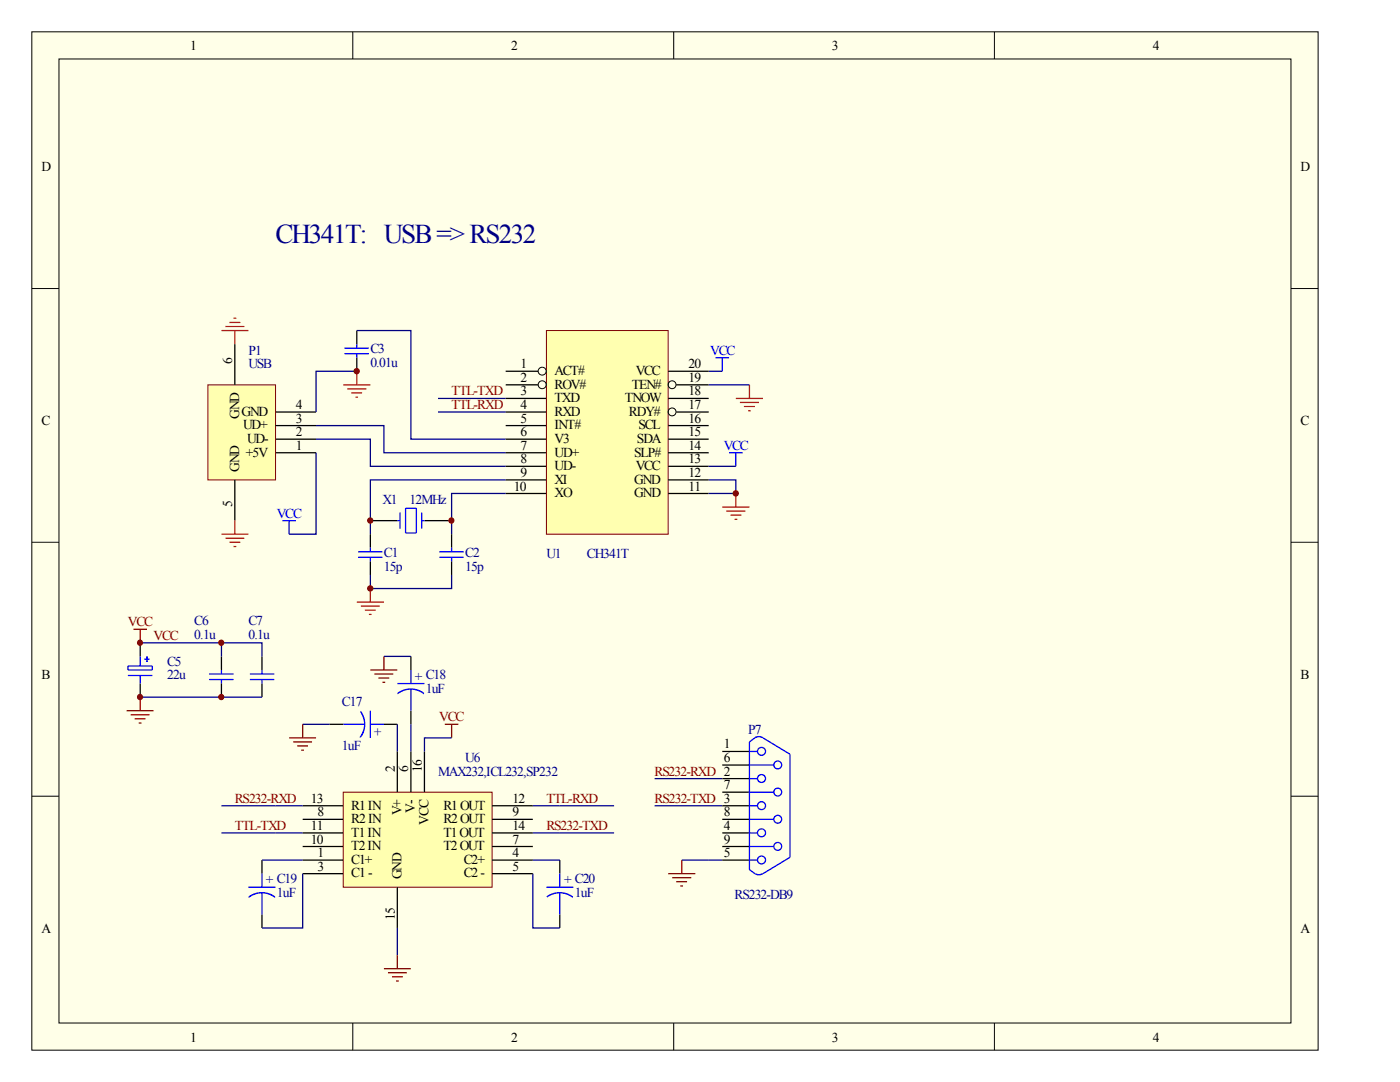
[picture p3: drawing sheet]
<svg xmlns="http://www.w3.org/2000/svg" width="279mm" height="216mm" viewBox="0 0 279 216" stroke-linecap="round" stroke-linejoin="round" font-family="sans-serif">
<path d="M6.3 6.3h256.8v203.2h-256.8z" fill="#ffffe8"/>
<g fill="none" stroke="#000" stroke-width=".2">
<path d="M6.3 6.3h256.8v203.2h-256.8zM11.8 11.8h245.8v192.3h-245.8zM70.4 6.3v5.5M134.5 6.3v5.5M198.5 6.3v5.5M6.3 57.6h5.5M257.6 57.6h5.5M6.3 108.2h5.5M257.6 108.2h5.5M6.3 158.9h5.5M257.6 158.9h5.5M70.4 204.1v5.4"/>
<path d="M134.5 204.1v5.4M198.5 204.1v5.4"/>
</g>
<g fill="none" stroke="#00f" stroke-width=".25">
<path d="M25.5 132.9h4.9v.8h-4.9zM25.5 134.8h4.9M28 131v1.9M28 134.8v1.6M28.8 131.5h1M29.3 131v1.1M41.7 135.6h4.9M41.7 134.5h4.9M44.2 133.7v.8M44.2 135.6v.8M149.6 158.1h4.8M149.6 155.4h1.6"/>
<path d="M149.6 152.7h4.8M149.6 149.9h1.6M152.2 147.2l-.5-.2h-.7l-1.4 1v25.5l1.1 .8M152.3 147.2l5.3 3.3v20.6l-5.3 3.2M149.6 171.6h1.6M149.6 168.9h4.8M149.6 166.2h1.6M149.6 163.5h4.8M149.6 160.8h1.6M152.2 174.3l-.5 .2-1-.2"/>
<circle cx="152" cy="155.3" r=".8"/>
<circle cx="152" cy="149.9" r=".8"/>
<circle cx="155.2" cy="152.6" r=".78"/>
<circle cx="155.2" cy="158.1" r=".78"/>
<circle cx="152" cy="166.2" r=".8"/>
<circle cx="152" cy="160.8" r=".8"/>
<circle cx="152" cy="171.6" r=".8"/>
<circle cx="155.2" cy="168.9" r=".78"/>
<circle cx="155.2" cy="163.5" r=".78"/>
</g>
<g fill="none" stroke="#000" stroke-width=".25">
<path d="M28 128.3v2.7M28 136.4v2.7M44.2 131v2.7M44.2 136.4v2.7M144.1 149.9h5.5M144.1 152.7h5.5M144.1 155.4h5.5M144.1 158.1h5.5M144.1 160.8h5.5M144.1 163.5h5.5M144.1 166.2h5.5M144.1 168.9h5.5"/>
<path d="M144.1 171.6h5.5"/>
</g>
<path d="M26.6 125.6h2.7M28 125.6v2.7M28 139.1v2.7M25.3 141.8h5.3M26.1 142.6h3.7M26.9 143.4h2.1M27.7 144.3h.5M133.3 174.3h5.5M134.2 175.1h3.8M135 175.9h2.1M135.8 176.8h.5M136.1 171.6v2.7" fill="none" stroke="#800000" stroke-width=".25"/>
<path d="M130.6 155.4h13.5M130.6 160.8h13.5M136.1 171.6h8" fill="none" stroke="#000080" stroke-width=".25"/>
<path d="M68.5 158.1h29.7v18.9h-29.7z" fill="#ffffb0" stroke="#800000" stroke-width=".2"/>
<g fill="none" stroke="#000" stroke-width=".25">
<path d="M52.3 131v2.7M52.3 136.4v2.7M82 131v2.7M65.8 144.5h2.7M76.6 144.5h2.7M79.3 149.9v8.2M82 141.8v2.7M82 149.9v8.2M84.7 149.9v8.2M52.3 171.6v2.7M60.4 160.8h8.1M60.4 163.5h8.1"/>
<path d="M60.4 166.2h8.1M60.4 168.9h8.1M60.4 171.6h8.1M60.4 174.3h8.1M79.3 177v8.2M98.2 160.8h8.1M98.2 163.5h8.1M98.2 166.2h8.1M98.2 168.9h8.1M98.2 171.6h8.1M98.2 174.3h8.1M111.7 171.6v2.7"/>
<path d="M52.3 182.5v2.7M111.7 182.5v2.7"/>
</g>
<g fill="none" stroke="#000080" stroke-width=".25">
<path d="M76.6 131h5.4M60.4 144.5h5.4M79.3 144.5v5.4M82 144.5v5.4M90.1 147.2h-5.4v2.7M44.2 166.2h16.2M44.2 160.8h16.2M52.3 171.6h8.1M60.4 174.3v10.9h-8.1M106.3 174.3v10.9h5.4M106.3 166.2h16.3M106.3 160.8h16.3"/>
<path d="M106.3 171.6h5.4M79.3 185.2v5.4"/>
</g>
<g fill="none" stroke="#00f" stroke-width=".25">
<path d="M49.9 135.6h4.8M49.9 134.5h4.8M52.3 133.7v.8M52.3 135.6v.8M79.3 136.4h5.4M82 137.5l1.6 .3 1 .6M82 137.5l-1.5 .3-1.2 .6M82 133.7v2.7M82 137.5v4.3M68.5 144.5h4.3M71.9 141.9l.7 1.5 .2 1.1M72.8 144.5l-.3 1.6-.6 1.1"/>
<path d="M73.9 144.5h2.7M73.9 141.8v5.4M49.6 177h5.4M52.3 178.1l1.6 .3 1 .6M52.3 178.1l-1.4 .3-1.3 .6M52.3 174.3v2.7M52.3 178.1v4.4M109.1 177h5.3M111.7 178.1l1.6 .3 1 .6M111.7 178.1l-1.1 .2-1.5 .7M111.7 174.3v2.7M111.7 178.1v4.4"/>
</g>
<g fill="none" stroke="#800000" stroke-width=".25">
<path d="M73.9 133.7h5.4M74.7 134.5h3.8M75.5 135.3h2.2M76.3 136.1h.6M76.6 131v2.7M57.7 147.2h5.4M58.5 148h3.8M59.3 148.8h2.2M60.1 149.7h.6M60.4 144.5v2.7M88.8 144.5h2.7M90.1 144.5v2.7"/>
<path d="M76.6 193.3h5.4M77.4 194.1h3.8M78.2 194.9h2.2M79 195.7h.6M79.3 190.6v2.7"/>
</g>
<path d="M41.5 76.8h13.5v19h-13.5z" fill="#ffffb0" stroke="#800000" stroke-width=".2"/>
<g fill="none" stroke="#000" stroke-width=".25">
<path d="M46.9 68.7v8.1M71.2 66v2.7M71.2 71.4v2.7M46.9 95.8v8.1M55 90.3h8.1M55 82.2h8.1M55 84.9h8.1M55 87.6h8.1M73.9 106.6v2.7M73.9 112v2.7M73.9 103.9h5.4M84.7 103.9h5.4"/>
<path d="M90.1 106.6v2.7M90.1 112v2.7"/>
</g>
<g fill="none" stroke="#00f" stroke-width=".25">
<path d="M68.7 70.6h4.9M68.7 69.5h4.9M71.2 68.7v.8M71.2 70.6v.8M142.8 71.4h2.7M144.1 71.4v2.7M56.3 103.9h2.8M57.7 103.9v2.7M71.5 111.2h4.8M71.5 110.1h4.8M73.9 109.3v.8M73.9 111.2v.8"/>
<path d="M79.3 103.9h.5M79.8 102.3v3.2M80.9 101.4h2.2v4.9h-2.2zM84.2 102.3v3.2M84.2 103.9h.5M87.7 111.2h4.8M87.7 110.1h4.8M90.1 109.3v.8M90.1 111.2v.8"/>
</g>
<g fill="none" stroke="#000080" stroke-width=".25">
<path d="M71.2 66h10.8v21.6h18.9M71.2 74.1h-8.1v8.1M87.4 79.5h13.5M141.4 76.8h8.2M141.4 74.1h2.7M63.1 84.9h13.5v5.4h24.3M63.1 87.6h10.8v5.4h27M63.1 90.3v16.3h-5.4M87.4 82.2h13.5M100.9 95.8h-27v10.8M100.9 98.5h-10.8v8.1M73.9 114.7v2.7"/>
<path d="M28 128.3h24.3v2.7M28 139.1h24.3M44.2 128.3v2.7"/>
</g>
<g fill="none" stroke="#f00" stroke-width=".25">
<path d="M44.2 66h5.4M45 65.2h3.8M45.8 64.3h2.2M46.6 63.5h.6M46.9 66v2.7M68.5 76.8h5.4M69.3 77.6h3.8M70.1 78.4h2.2M71 79.2h.5M71.2 74.1v2.7M146.9 79.5h5.4M149.6 76.8v2.7"/>
<path d="M147.7 80.3h3.8M148.5 81.1h2.2M149.3 82h.5M44.2 106.6h5.4M45 107.4h3.8M45.8 108.2h2.2M46.6 109.1h.6M46.9 103.9v2.7M73.9 117.4v2.7M71.2 120.1h5.4M72 120.9h3.8M72.8 121.8h2.2"/>
<path d="M73.6 122.6h.6"/>
</g>
<g fill="#800000" stroke="#800000" stroke-width=".2">
<circle cx="71.2" cy="74.1" r=".53"/>
<circle cx="44.1" cy="139.1" r=".52"/>
<circle cx="44.1" cy="128.2" r=".52"/>
</g>
<path d="M109.1 66h24.2v40.6h-24.2z" fill="#ffffb0" stroke="#800000" stroke-width=".2"/>
<g fill="none" stroke="#000" stroke-width=".2">
<circle cx="108.2" cy="74.1" r=".8"/>
<circle cx="108.2" cy="76.8" r=".8"/>
<circle cx="134.1" cy="76.8" r=".78"/>
<circle cx="134.1" cy="82.2" r=".78"/>
</g>
<g fill="none" stroke="#000" stroke-width=".25">
<path d="M100.9 74.1h6.5M100.9 76.8h6.5M100.9 79.5h8.2M133.3 74.1h8.1M133.3 79.5h8.1M135 76.8h6.4M100.9 87.6h8.2M100.9 90.3h8.2M100.9 93h8.2M100.9 98.5h8.2M100.9 84.9h8.2M100.9 82.2h8.2"/>
<path d="M100.9 95.8h8.2M133.3 87.6h8.1M133.3 90.3h8.1M133.3 93h8.1M133.3 98.5h8.1M133.3 84.9h8.1M133.3 95.8h8.1M135 82.2h6.4"/>
</g>
<path d="M145.5 90.3h2.7M146.9 90.3v2.7" fill="none" stroke="#00f" stroke-width=".25"/>
<path d="M146.9 98.5v2.7M144.1 101.2h5.5M144.9 102h3.9M145.8 102.8h2.2M146.6 103.6h.6" fill="none" stroke="#f00" stroke-width=".25"/>
<path d="M141.4 95.8h5.5v2.7h-5.5M141.4 93h5.5M90.1 114.7v2.7h-16.2" fill="none" stroke="#000080" stroke-width=".25"/>
<g fill="#800000" stroke="#800000" stroke-width=".2">
<circle cx="146.8" cy="98.4" r=".53"/>
<circle cx="73.9" cy="103.9" r=".53"/>
<circle cx="90.1" cy="103.9" r=".52"/>
<circle cx="73.9" cy="117.4" r=".53"/>
<circle cx="27.9" cy="128.2" r=".52"/>
<circle cx="27.9" cy="139.1" r=".52"/>
</g>
<text font-size="5.4" fill="#000080" x="55" y="48.6">CH341T: USB=&gt;RS232</text>
<g font-size="2.7">
<text x="38" y="10.1">1</text>
<text x="102" y="10.1">2</text>
<text x="166" y="10.1">3</text>
<text x="230.1" y="10.1">4</text>
<text x="8.3" y="34.2">D</text>
<text x="259.5" y="34.2">D</text>
<text x="46.4" y="72.7" transform="rotate(-90 46.4 72.7)">6</text>
<text x="103.9" y="73.5">1</text>
<text x="103.9" y="76.2">2</text>
<text x="110.7" y="74.8">ACT#</text>
<text x="110.7" y="77.6">ROV#</text>
<text x="126.1" y="77.6">TEN#</text>
<text x="126.9" y="74.8">VCC</text>
<text x="137.4" y="76.2">19</text>
<text x="137.4" y="73.5">20</text>
<text x="47.7" y="83.6" transform="rotate(-90 47.7 83.6)">GND</text>
<text x="48.2" y="83">GND</text>
<text x="59.1" y="81.6">4</text>
<text x="103.9" y="78.9">3</text>
<text x="103.9" y="81.6">4</text>
<text x="110.7" y="80.3">TXD</text>
<text x="110.7" y="83">RXD</text>
<text x="124.7" y="80.3">TNOW</text>
<text x="125.5" y="83">RDY#</text>
<text x="137.4" y="78.9">18</text>
<text x="137.4" y="81.6">17</text>
<text x="8.3" y="84.9">C</text>
<text x="48.5" y="85.7">UD+</text>
<text x="49.3" y="88.4">UD-</text>
<text x="59.1" y="89.7">1</text>
<text x="59.1" y="84.3">3</text>
<text x="59.1" y="87">2</text>
<text x="103.9" y="87">6</text>
<text x="103.9" y="89.7">7</text>
<text x="103.9" y="84.3">5</text>
<text x="110.7" y="88.4">V3</text>
<text x="110.7" y="85.7">INT#</text>
<text x="127.1" y="88.4">SDA</text>
<text x="127.4" y="85.7">SCL</text>
<text x="137.4" y="87">15</text>
<text x="137.4" y="89.7">14</text>
<text x="137.4" y="84.3">16</text>
<text x="259.5" y="84.9">C</text>
<text x="47.7" y="94.1" transform="rotate(-90 47.7 94.1)">GND</text>
<text x="49.1" y="91.1">+5V</text>
<text x="103.9" y="92.5">8</text>
<text x="103.9" y="95.2">9</text>
<text x="110.7" y="91.1">UD+</text>
<text x="110.7" y="93.8">UD-</text>
<text x="126.6" y="91.1">SLP#</text>
<text x="126.9" y="93.8">VCC</text>
<text x="137.4" y="95.2">12</text>
<text x="137.4" y="92.5">13</text>
<text x="46.4" y="101.2" transform="rotate(-90 46.4 101.2)">5</text>
<text x="102.5" y="97.9">10</text>
<text x="110.7" y="99.2">XO</text>
<text x="110.7" y="96.5">XI</text>
<text x="126.6" y="99.2">GND</text>
<text x="126.6" y="96.5">GND</text>
<text x="137.4" y="97.9">11</text>
<text x="8.3" y="135.6">B</text>
<text x="259.5" y="135.6">B</text>
<text x="144.4" y="149.4">1</text>
<text x="78.8" y="154" transform="rotate(-90 78.8 154)">2</text>
<text x="81.4" y="154" transform="rotate(-90 81.4 154)">6</text>
<text x="84.2" y="154" transform="rotate(-90 84.2 154)">16</text>
<text x="144.4" y="152.1">6</text>
<text x="62" y="160.2">13</text>
<text x="70.1" y="161.5">R1IN</text>
<text x="88.5" y="161.5">R1OUT</text>
<text x="102.3" y="160.2">12</text>
<text x="144.4" y="157.5">7</text>
<text x="62" y="165.6">11</text>
<text x="63.4" y="162.9">8</text>
<text x="70.1" y="164.3">R2IN</text>
<text x="70.1" y="167">T1IN</text>
<text x="80.1" y="162.7" transform="rotate(-90 80.1 162.7)">V+</text>
<text x="82.8" y="162.1" transform="rotate(-90 82.8 162.1)">V-</text>
<text x="85.5" y="164.6" transform="rotate(-90 85.5 164.6)">VCC</text>
<text x="88.5" y="164.3">R2OUT</text>
<text x="88.5" y="167">T1OUT</text>
<text x="102.3" y="162.9">9</text>
<text x="102.3" y="165.6">14</text>
<text x="144.4" y="162.9">8</text>
<text x="144.4" y="165.6">4</text>
<text x="62" y="168.3">10</text>
<text x="63.4" y="171">1</text>
<text x="63.4" y="173.7">3</text>
<text x="70.1" y="169.7">T2IN</text>
<text x="70.1" y="172.4">C1+</text>
<text x="88.5" y="169.7">T2OUT</text>
<text x="92.5" y="172.4">C2+</text>
<text x="102.3" y="168.3">7</text>
<text x="102.3" y="171">4</text>
<text x="102.3" y="173.7">5</text>
<text x="144.4" y="168.3">9</text>
<text x="144.4" y="171">5</text>
<text x="70.1" y="175.1">C1-</text>
<text x="80.1" y="175.4" transform="rotate(-90 80.1 175.4)">GND</text>
<text x="92.5" y="175.1">C2-</text>
<text x="78.8" y="183.6" transform="rotate(-90 78.8 183.6)">15</text>
<text x="8.3" y="186.2">A</text>
<text x="259.5" y="186.2">A</text>
<text x="38" y="207.9">1</text>
<text x="102" y="207.9">2</text>
<text x="166" y="207.9">3</text>
<text x="230.1" y="207.9">4</text>
</g>
<g font-size="2.7" fill="#000080">
<text x="49.6" y="70.8">P1</text>
<text x="73.9" y="70.5">C3</text>
<text x="49.6" y="73.5">USB</text>
<text x="73.9" y="73.2">0.01u</text>
<text x="76.3" y="100.6">X1</text>
<text x="81.7" y="100.6">12MHz</text>
<text x="76.6" y="111.2">C1</text>
<text x="76.6" y="113.9">15p</text>
<text x="92.8" y="111.2">C2</text>
<text x="92.8" y="113.9">15p</text>
<text x="109.1" y="111.4">U1</text>
<text x="117.1" y="111.4">CH341T</text>
<text x="38.8" y="124.7">C6</text>
<text x="49.6" y="124.7">C7</text>
<text x="38.8" y="127.4">0.1u</text>
<text x="49.6" y="127.4">0.1u</text>
<text x="33.4" y="132.8">C5</text>
<text x="33.4" y="135.6">22u</text>
<text x="82.8" y="135.8">+ C18</text>
<text x="68.2" y="141">C17</text>
<text x="85" y="138.3">1uF</text>
<text x="68.2" y="149.6">1uF</text>
<text x="74.5" y="145.3" transform="rotate(90 74.5 145.3)">+</text>
<text x="149.3" y="146.4">P7</text>
<text x="87.4" y="154.8">MAX232,ICL232,SP232</text>
<text x="92.8" y="152.1">U6</text>
<text x="53.1" y="176.4">+ C19</text>
<text x="55.2" y="178.9">1uF</text>
<text x="112.6" y="176.4">+ C20</text>
<text x="114.7" y="178.9">1uF</text>
<text x="146.6" y="179.4">RS232-DB9</text>
</g>
<g font-size="2.7" fill="#00f">
<text x="141.7" y="70.8">VCC</text>
<text x="144.4" y="89.7">VCC</text>
<text x="55.2" y="103.3">VCC</text>
</g>
<g font-size="2.7" fill="#800000">
<text x="90.1" y="78.9">TTL-TXD</text>
<text x="90.1" y="81.6">TTL-RXD</text>
<text x="25.5" y="125">VCC</text>
<text x="30.6" y="127.7">VCC</text>
<text x="87.7" y="143.9">VCC</text>
<text x="130.6" y="154.8">RS232-RXD 2</text>
<text x="46.9" y="160.2">RS232-RXD</text>
<text x="109.1" y="160.2">TTL-RXD</text>
<text x="130.6" y="160.2">RS232-TXD 3</text>
<text x="46.9" y="165.6">TTL-TXD</text>
<text x="109.1" y="165.6">RS232-TXD</text>
</g>
</svg>
